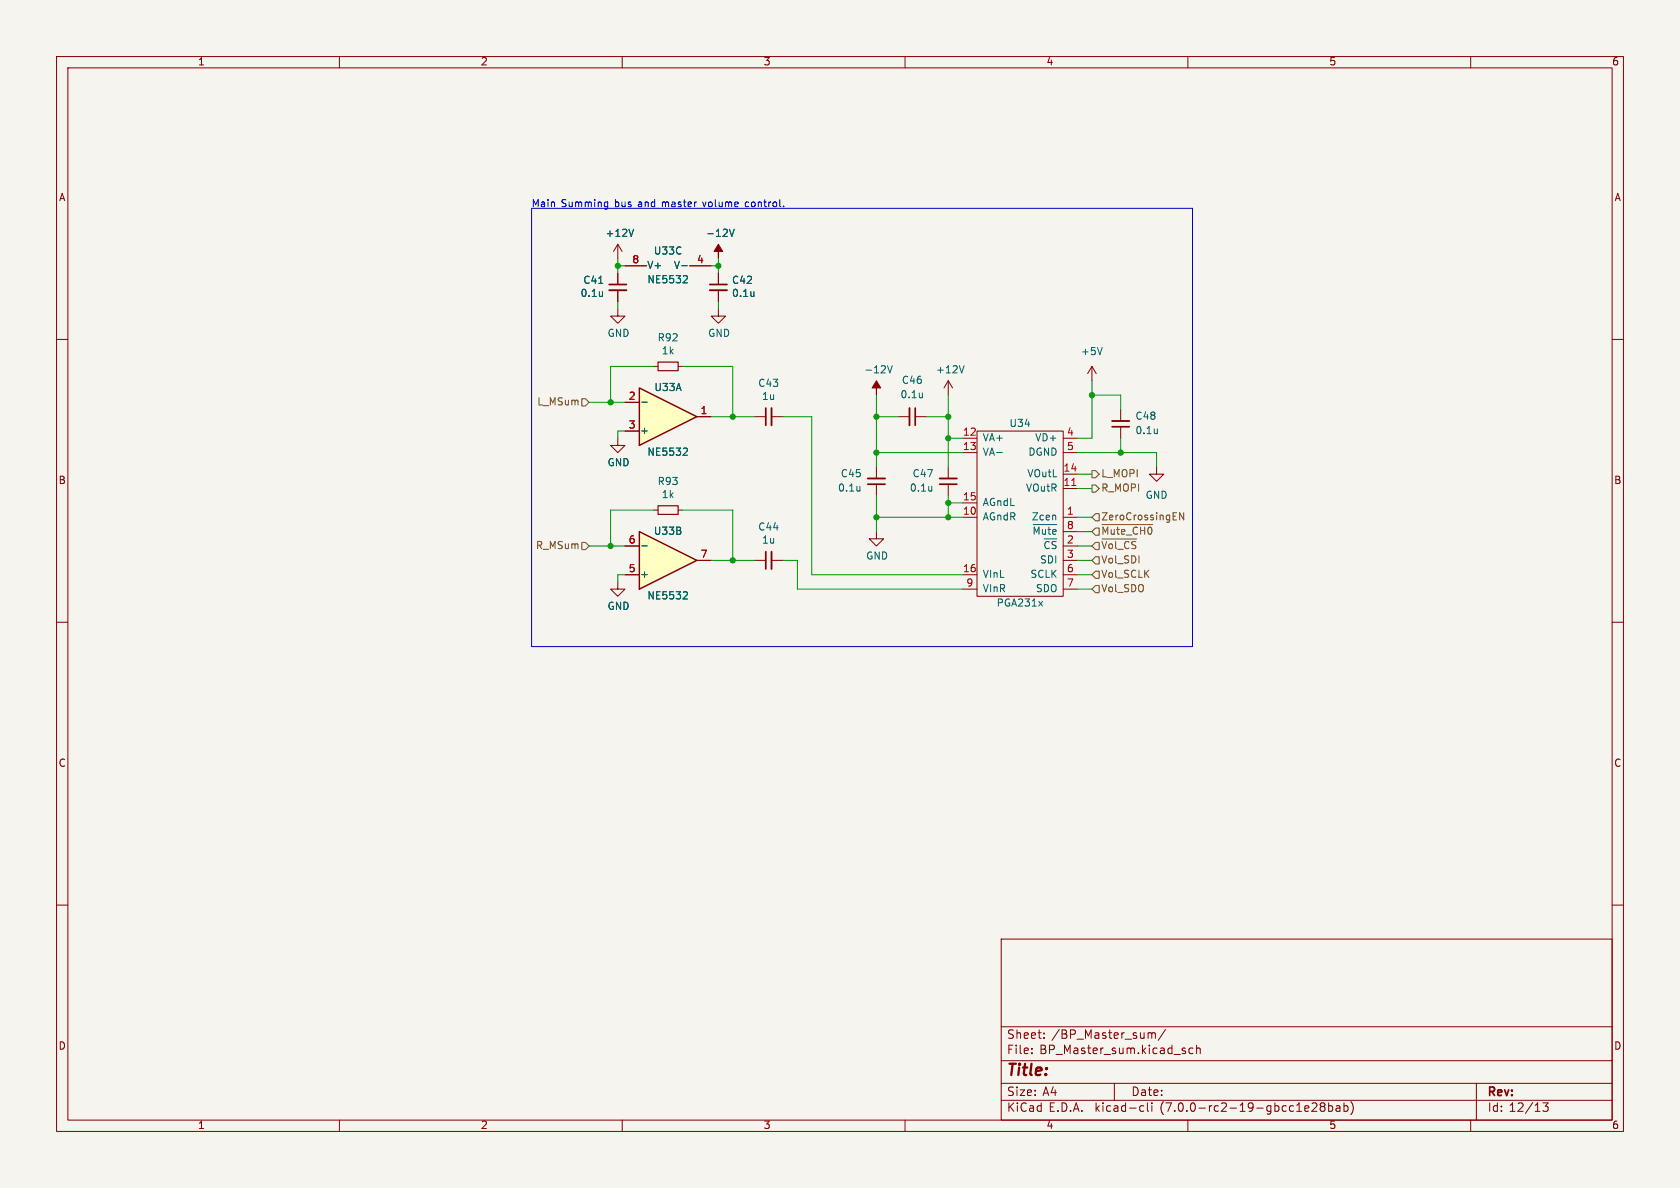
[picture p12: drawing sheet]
<svg xmlns="http://www.w3.org/2000/svg" width="297mm" height="210mm" viewBox="0 0 297 210" stroke-linecap="round" stroke-linejoin="round" font-family="sans-serif">
<path d="M0 0h297v210h-297z" fill="#f5f4ef" stroke="#f5f4ef" stroke-width=".18"/>
<g fill="none" stroke="#840000" stroke-width=".18">
<path d="M10 10h277v190h-277zM12 12h273v186h-273zM60 10v2M110 10v2M160 10v2M210 10v2M260 10v2M10 60h2M285 60h2M115.6 64.8h.7M119.9 64.8h.7M167.6 67.3l-.7 1.3"/>
<path d="M167.6 67.3v2.6M167.6 67.3l.8 1.3M170.2 77.5h2.5M172.7 76.2h15.3v29.2h-15.3zM188 77.5h2.5M170.2 91.4h2.5M170.2 80h2.5M170.2 88.9h2.5M188 91.4h2.5M188 86.4h2.5M188 80h2.5M188 83.8h2.5"/>
<path d="M188 96.5h2.5M188 99.1h2.5M188 94h2.5M10 110h2M170.2 101.6h2.5M170.2 104.1h2.5M188 101.6h2.5M188 104.1h2.5M285 110h2M10 160h2M285 160h2M177 166h108v32h-108z"/>
<path d="M60 198v2M110 198v2M160 198v2M177 194.5h108M177 191.5h108M177 187.5h108M177 181.5h108M182.4 186.1v.2M182.4 185.3v.2M184.6 183.4v.2M184.6 182.6v.2M197 191.5v3"/>
<path d="M201.8 195.5h.4M202.2 196.4l-.4 .1M202.8 195v1.2l.3 .3M203.2 182.6h.2l.2 .2M203.6 182.8v.8M203.6 182.8l.2-.2h.4l.1 1M203.6 195v.1M203.6 195.5v1M206 182l-1.2 1.9M210 198v2M210.9 185.3h-.4l-.3 .2v.5l.1 .2h.6M211.5 185.4l.3-.1h.3l.1 1"/>
<path d="M211.5 184.8v1.5M232 195.1l.5-.1 .2 .1 .1 .3-.9 1.1h.9M233.7 195.6l-.3 .3 .1 .4 .2 .2h.3l.2-.3v-.5l-.2-.1M233.7 195.6l-.3-.3 .3-.3h.3l.2 .2-.2 .4M233.7 195.6h.3M234.9 195.5h.4l.3 .2v.5l-.1 .2h-.6M234.9 195v1.5M236.2 195.5h.6l.1 1M236.9 195.8l-.5 .1a.29 .29 0 0 0-.2 .3 .29 .29 0 0 0 .2 .3l.5-.1M237.6 195.5h.4l.3 .2v.5l-.1 .2h-.6M237.6 195v1.5M238.8 194.7a1.72 1.72 0 0 1 0 2.3"/>
<path d="M260 198v2M261 191.5v6.5M272.8 195h.9l-.5 .5 .4 .2v.6l-.2 .2h-.4l-.2-.2"/>
</g>
<path d="M116.3 64h3.6v1.5h-3.6z" fill="none" stroke="#840000" stroke-width=".2"/>
<path d="M170.4 64.7l-.4 1.2M182.7 92.7h4.1M182.8 94.4v-1.2l.5 .9 .4-.9v1.2M185.4 93.2v1.1" fill="none" stroke="#006464" stroke-width=".18"/>
<path d="M189.5 85.8h.7" fill="none" stroke="#a90000" stroke-width=".18"/>
<path d="M113 68.6l10.2 5.1-10.2 5z" fill="#ffffc2"/>
<path d="M113 68.6l10.2 5.1-10.2 5z" fill="none" stroke="#840000" stroke-width=".25"/>
<g fill="none" stroke="#840000" stroke-width=".18">
<path d="M109.2 77.5v1.2h1.3l-1.3 1.3-1.3-1.3h1.3M110.5 71.1h2.5M110.5 76.2h2.5M123.2 73.7h2.5M133.3 73.7h2.1M136.4 73.7h2M158.7 73.7h2.1M161.8 73.7h2M198.1 72.4v2M198.1 75.4v2.1M115.6 90.2h.7M119.9 90.2h.7"/>
<path d="M154.9 94v1.3h1.3l-1.3 1.2-1.2-1.2h1.2M154.9 82.6v2M154.9 85.6v2M167.6 82.6v2M167.6 85.6v2M204.5 82.6v1.2h1.2l-1.2 1.3-1.3-1.3h1.3"/>
</g>
<path d="M129 40.5l.4 1.3 .4-1.3M113.5 71.1h.9M121.3 79.2l.2 .2v.4l-.8 .7h.8M156.9 64.7l.4 1.2 .4-1.2" fill="none" stroke="#006464" stroke-width=".18"/>
<path d="M136.4 72.1v3.1M160.8 72.1v3.1M196.6 74.4h3M153.4 84.6h3.1M166.1 84.6h3.1" fill="none" stroke="#840000" stroke-width=".33"/>
<path d="M135.4 72.1v3.1M161.8 72.1v3.1M196.6 75.4h3M153.4 85.6h3.1M166.1 85.6h3.1" fill="none" stroke="#840000" stroke-width=".3"/>
<path d="M116.3 89.4h3.6v1.5h-3.6z" fill="none" stroke="#840000" stroke-width=".2"/>
<g fill="#840000" stroke="#840000" stroke-width=".18">
<path d="M154.9 67.3l.8 1.3h-.8v1.3v-1.3h-.7z"/>
<path d="M127 43.2l.8 1.3h-.8v1.2v-1.2h-.8z"/>
</g>
<path d="M113 94l10.2 5.1-10.2 5z" fill="#ffffc2"/>
<path d="M113 94l10.2 5.1-10.2 5z" fill="none" stroke="#840000" stroke-width=".25"/>
<g fill="none" stroke="#840000" stroke-width=".18">
<path d="M109.2 54.6v1.3h1.3l-1.3 1.3-1.3-1.3h1.3M109.2 43.2v2.5M109.2 48.3v2M109.2 51.3v2M109.2 43.2l-.7 1.3M109.2 43.2l.8 1.3M110.5 47h3.8M121.9 47h3.8M127 54.6v1.3h1.3l-1.3 1.3-1.3-1.3h1.3M127 48.3v2M127 51.3v2M110.5 71.1h2.5"/>
<path d="M110.5 76.2h2.5M123.2 73.7h2.5M193 64.8l-.7 1.2M193 64.8v2.5M193 64.8l.8 1.2M110.5 96.5h2.5M123.2 99.1h2.5M133.3 99.1h2.1M136.4 99.1h2M109.2 102.9v1.2h1.3l-1.3 1.3-1.3-1.3h1.3M110.5 101.6h2.5"/>
</g>
<path d="M112 40.5l-.4 1.3M120.5 47h1M121.3 48.7l.2 .3v.3l-.8 .7h.8M129 40.5l.4 1.3 .4-1.3M113.5 71.1h.9M121.3 79.2l.2 .2v.4l-.8 .7h.8M194.9 61.4l-.5 1.3M113.5 96.5h.9M121.3 104.6l.2 .2v.4l-.8 .7h.8" fill="none" stroke="#006464" stroke-width=".18"/>
<path d="M107.7 51.3h3M125.5 51.3h3M136.4 97.5v3.1" fill="none" stroke="#840000" stroke-width=".33"/>
<path d="M107.7 50.3h3M125.5 50.3h3M135.4 97.5v3.1" fill="none" stroke="#840000" stroke-width=".3"/>
<g fill="none" stroke="#725600" stroke-width=".18">
<path d="M102.9 70.5h.6l.6 .6-.6 .7h-.6zM102.9 95.9h.6l.6 .6-.6 .7h-.6zM193 83.2h.7l.6 .6-.6 .7h-.7zM193 85.7h.7l.6 .7-.6 .6h-.7zM193.7 98.4h.6v1.3h-.6l-.7-.6zM193.7 90.8h.6v1.3h-.6l-.7-.7zM193.7 95.9h.6v1.3h-.6l-.7-.7zM193.7 93.3h.6v1.3h-.6l-.7-.6zM194.8 95.7l.4 1.3 .5-1.3M194.8 95.3h6.1M194.8 92.7h9M195 94.4v-1.2l.4 .9 .4-.9v1.2"/>
<path d="M197.2 95.7v1.1M197.6 93.2v1.1M200.6 93.2l-.3 .5M201 93.2l.1 .1M201.6 93.2v1.2M202.4 93.2v1.2M203.1 93.2l-.2 .5M203.5 93.2l.1 .5M209.3 90.6v1.3l-.8-1.3v1.3M193.7 103.5h.6v1.3h-.6l-.7-.7zM193.7 101h.6v1.2h-.6l-.7-.6z"/>
</g>
<path d="M94 36.8h116.8v77.5h-116.8zM107.1 35.7l.3 .1M107.4 35.7v1l-.2 .3M107.4 36.5l-.3 .1M138.5 36.4v.2" fill="none" stroke="#0000c2" stroke-width=".18"/>
<g fill="none" stroke="#009600" stroke-width=".18">
<path d="M109.2 45.7v2.6M109.2 53.3v1.3M109.2 47h1.3M125.7 47h1.3M127 45.7v2.6M127 53.3v1.3M104.1 71.1h6.4M110.5 76.2h-1.3v1.3M115.6 64.8h-7.7v6.3M120.6 64.8h8.9v8.9M125.7 73.7h7.6M138.4 73.7h5.1v27.9h26.7"/>
<path d="M154.9 73.7h3.8M154.9 69.9v12.7M163.8 73.7h3.8M167.6 69.9v12.7M167.6 77.5h2.6M193 67.3v10.2h-2.5M193 69.9h5.1v2.5M198.1 77.5v2.5M104.1 96.5h6.4M115.6 90.2h-7.7v6.3M120.6 90.2h8.9v8.9M125.7 99.1h7.6"/>
<path d="M138.4 99.1h2.6v5h29.2M154.9 80h15.3M154.9 87.6v6.4M154.9 91.4h15.3M167.6 87.6v3.8M167.6 88.9h2.6M190.5 96.5h2.5M190.5 99.1h2.5M190.5 80h14v2.6M190.5 91.4h2.5M190.5 94h2.5M190.5 86.4h2.5"/>
<path d="M190.5 83.8h2.5M110.5 101.6h-1.3v1.3M190.5 101.6h2.5M190.5 104.1h2.5"/>
</g>
<g fill="#009600" stroke="#009600" stroke-width=".18">
<circle cx="129.5" cy="99.1" r=".46"/>
<circle cx="154.9" cy="80" r=".46"/>
<circle cx="154.9" cy="91.4" r=".46"/>
<circle cx="154.9" cy="73.7" r=".46"/>
<circle cx="129.5" cy="73.7" r=".46"/>
<circle cx="198.1" cy="80" r=".46"/>
<circle cx="193" cy="69.9" r=".46"/>
<circle cx="127" cy="47" r=".46"/>
<circle cx="107.9" cy="71.1" r=".46"/>
<circle cx="107.9" cy="96.5" r=".46"/>
<circle cx="109.2" cy="47" r=".46"/>
<circle cx="167.6" cy="88.9" r=".46"/>
<circle cx="167.6" cy="91.4" r=".46"/>
<circle cx="167.6" cy="77.5" r=".46"/>
<circle cx="167.6" cy="73.7" r=".46"/>
</g>
<text font-size="2.8" fill="#840000" x="178" y="190.8">Title:</text>
<g font-size="2.1" fill="#840000">
<text x="178" y="183.9">Sheet:</text>
<text x="185.9" y="183.9">/BP_Master_sum/</text>
<text x="178" y="186.6">File:</text>
<text x="183.8" y="186.6">BP_Master_sum.kicad_sch</text>
<text x="178" y="196.8">KiCad</text>
<text x="178" y="194">Size:</text>
<text x="184.3" y="194">A4</text>
<text x="185.4" y="196.8">E.D.A.</text>
<text x="193.7" y="196.8">kicad-cli</text>
<text x="200" y="194">Date:</text>
<text x="205.2" y="196.8">(7.0.0-rc2-19-gbcc1e28bab)</text>
<text x="263" y="194.2">Rev:</text>
<text x="263" y="196.8">Id: 12/13</text>
</g>
<g font-size="1.8" fill="#840000">
<text x="35" y="11.8">1</text>
<text x="85" y="11.8">2</text>
<text x="135" y="11.8">3</text>
<text x="185" y="11.8">4</text>
<text x="235" y="11.8">5</text>
<text x="285" y="11.8">6</text>
<text x="10.4" y="35.8">A</text>
<text x="285.4" y="35.8">A</text>
<text x="10.3" y="85.8">B</text>
<text x="285.3" y="85.8">B</text>
<text x="10.3" y="135.8">C</text>
<text x="285.3" y="135.8">C</text>
<text x="10.3" y="185.8">D</text>
<text x="285.3" y="185.8">D</text>
<text x="35" y="199.8">1</text>
<text x="85" y="199.8">2</text>
<text x="135" y="199.8">3</text>
<text x="185" y="199.8">4</text>
<text x="235" y="199.8">5</text>
<text x="285" y="199.8">6</text>
</g>
<g font-size="1.8" fill="#0000c2">
<text x="94" y="36.8">Main</text>
<text x="99.2" y="36.8">Summing</text>
<text x="108.8" y="36.8">bus</text>
<text x="113" y="36.8">and</text>
<text x="117.3" y="36.8">master</text>
<text x="124.7" y="36.8">volume</text>
<text x="132.3" y="36.8">control.</text>
</g>
<g font-size="1.8" fill="#006464">
<text x="107" y="42.2">+12V</text>
<text x="114.4" y="47.8">V+</text>
<text x="115.5" y="45.3">U33C</text>
<text x="119" y="47.8">V-</text>
<text x="124.8" y="42.2">-12V</text>
<text x="102.6" y="52.8">0.1u</text>
<text x="103.1" y="50.5">C41</text>
<text x="114.4" y="50.4">NE5532</text>
<text x="129.3" y="50.5">C42</text>
<text x="129.3" y="52.8">0.1u</text>
<text x="107.3" y="59.8">GND</text>
<text x="125.1" y="59.8">GND</text>
<text x="116.2" y="60.6">R92</text>
<text x="116.9" y="62.9">1k</text>
<text x="191" y="63.1">+5V</text>
<text x="115.6" y="69.4">U33A</text>
<text x="134" y="68.7">C43</text>
<text x="134.6" y="71">1u</text>
<text x="152.7" y="66.3">-12V</text>
<text x="159.1" y="70.7">0.1u</text>
<text x="159.4" y="68.1">C46</text>
<text x="165.4" y="66.3">+12V</text>
<text x="113.2" y="77">+</text>
<text x="178.4" y="75.8">U34</text>
<text x="200.7" y="74.5">C48</text>
<text x="200.7" y="77">0.1u</text>
<text x="107.3" y="82.7">GND</text>
<text x="114.4" y="80.8">NE5532</text>
<text x="173.7" y="78.3">VA+</text>
<text x="173.7" y="80.8">VA-</text>
<text x="181.7" y="80.8">DGND</text>
<text x="182.9" y="78.3">VD+</text>
<text x="116.2" y="86">R93</text>
<text x="116.9" y="88.3">1k</text>
<text x="148.1" y="87.2">0.1u</text>
<text x="148.6" y="84.6">C45</text>
<text x="160.8" y="87.2">0.1u</text>
<text x="161.3" y="84.6">C47</text>
<text x="173.7" y="89.7">AGndL</text>
<text x="181.3" y="87.2">VOutR</text>
<text x="181.5" y="84.6">VOutL</text>
<text x="202.5" y="88.5">GND</text>
<text x="115.5" y="94.8">U33B</text>
<text x="134" y="94.1">C44</text>
<text x="173.7" y="92.3">AGndR</text>
<text x="182.3" y="92.3">Zcen</text>
<text x="182.4" y="95.4">~{Mute}</text>
<text x="134.6" y="96.4">1u</text>
<text x="153.1" y="99.2">GND</text>
<text x="183.7" y="99.9">SDI</text>
<text x="184.3" y="98">~{CS}</text>
<text x="113.2" y="102.4">+</text>
<text x="114.4" y="106.2">NE5532</text>
<text x="173.7" y="102.4">VInL</text>
<text x="173.7" y="105">VInR</text>
<text x="176.1" y="107.5">PGA231x</text>
<text x="182" y="102.4">SCLK</text>
<text x="183" y="105">SDO</text>
<text x="107.3" y="108.1">GND</text>
</g>
<g font-size="1.8" fill="#a90000">
<text x="111.7" y="46.7">8</text>
<text x="123.2" y="46.7">4</text>
<text x="111.1" y="70.9">2</text>
<text x="111.1" y="75.9">3</text>
<text x="123.8" y="73.4">1</text>
<text x="170.2" y="77.2">12</text>
<text x="188.6" y="77.2">4</text>
<text x="170.2" y="79.8">13</text>
<text x="188" y="83.6">14</text>
<text x="188.6" y="79.8">5</text>
<text x="170.2" y="88.6">15</text>
<text x="188" y="86.1">11</text>
<text x="170.2" y="91.2">10</text>
<text x="188.6" y="91.2">1</text>
<text x="188.6" y="93.7">8</text>
<text x="111.1" y="101.3">5</text>
<text x="111.1" y="96.3">6</text>
<text x="123.8" y="98.8">7</text>
<text x="170.2" y="101.3">16</text>
<text x="188.6" y="96.3">2</text>
<text x="188.6" y="98.8">3</text>
<text x="188.6" y="101.3">6</text>
<text x="170.8" y="103.9">9</text>
<text x="188.6" y="103.9">7</text>
</g>
<g font-size="1.8" fill="#725600">
<text x="94.9" y="71.9">L_MSum</text>
<text x="194.7" y="84.6">L_MOPI</text>
<text x="194.7" y="87.2">R_MOPI</text>
<text x="194.7" y="92.3">ZeroCrossingEN</text>
<text x="194.7" y="95.4">~{Mute_CH0}</text>
<text x="94.6" y="97.3">R_MSum</text>
<text x="194.7" y="99.9">Vol_SDI</text>
<text x="194.7" y="98">~{Vol_CS}</text>
<text x="194.7" y="105">Vol_SDO</text>
<text x="194.7" y="102.4">Vol_SCLK</text>
</g>
</svg>
